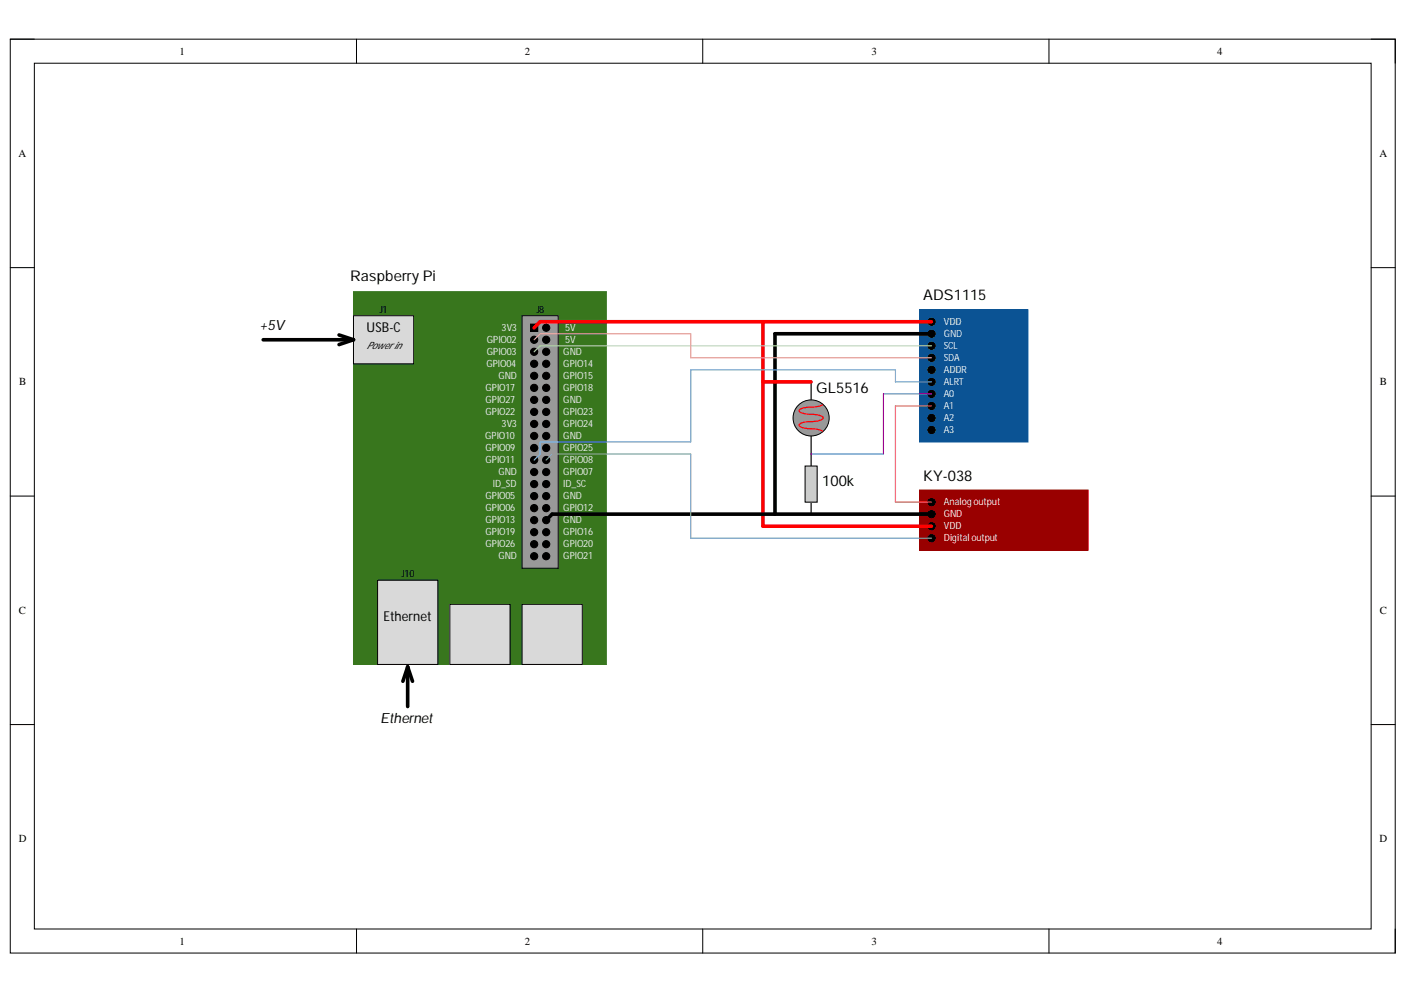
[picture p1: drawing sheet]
<svg xmlns="http://www.w3.org/2000/svg" width="297mm" height="210mm" viewBox="0 0 297 210" stroke-linecap="round" stroke-linejoin="round" font-family="sans-serif">
<path d="M2.2 8.3h292.4v193h-292.4z" fill="none" stroke="#000" stroke-width=".21"/>
<path d="M7.3 13.4h282.2v182.8h-282.2z" fill-rule="evenodd" fill="#fff"/>
<g fill="none" stroke="#000" stroke-width=".21">
<path d="M2.2 8.3h5.1M7.3 13.4h282.2v182.8h-282.2zM75.3 8.3v5M148.4 8.3v5M221.5 8.3v5.1M289.5 8.3h5.1v5.1M2.2 56.5h5.1M289.5 56.5h5.1M2.2 104.8h5.1M289.5 104.8h5.1M2.2 153h5.1M289.5 153h5.1"/>
<path d="M75.3 196.2v5.1M148.4 196.2v5.1M221.5 196.2v5.1M294.6 196.2v5.1"/>
</g>
<path d="M171.2 80.6v3.8M171.2 92.1v6.3M171.2 106v2.6" fill="none" stroke="#000" stroke-width=".25"/>
<path d="M74.6 61.6h53.4v78.7h-53.4z" fill-rule="evenodd" fill="#38761d"/>
<path d="M74.6 61.6h53.4v78.7h-53.4z" fill="none" stroke="#38761d" stroke-width=".21"/>
<path d="M110.2 66.7h7.6v53.3h-7.6z" fill-rule="evenodd" fill="#999"/>
<g fill="none" stroke="#000" stroke-width=".21">
<path d="M110.2 66.7h7.6v53.3h-7.6zM112 68.4h1.5v1.6h-1.5z"/>
<circle cx="112.8" cy="76.8" r=".76"/>
<circle cx="112.8" cy="74.3" r=".76"/>
<circle cx="112.8" cy="79.4" r=".76"/>
<circle cx="112.8" cy="71.8" r=".76"/>
<circle cx="115.3" cy="76.8" r=".76"/>
<circle cx="115.3" cy="74.3" r=".76"/>
<circle cx="115.3" cy="79.4" r=".76"/>
<circle cx="115.3" cy="71.8" r=".76"/>
<circle cx="115.3" cy="69.2" r=".76"/>
<circle cx="112.8" cy="84.4" r=".76"/>
<circle cx="112.8" cy="89.5" r=".76"/>
<circle cx="112.8" cy="87" r=".76"/>
<circle cx="112.8" cy="81.9" r=".76"/>
<circle cx="112.8" cy="99.7" r=".76"/>
<circle cx="112.8" cy="97.1" r=".76"/>
<circle cx="112.8" cy="94.6" r=".76"/>
<circle cx="112.8" cy="92.1" r=".76"/>
<circle cx="115.3" cy="84.4" r=".76"/>
<circle cx="115.3" cy="89.5" r=".76"/>
<circle cx="115.3" cy="87" r=".76"/>
<circle cx="115.3" cy="81.9" r=".76"/>
<circle cx="115.3" cy="99.7" r=".76"/>
<circle cx="115.3" cy="97.1" r=".76"/>
<circle cx="115.3" cy="94.6" r=".76"/>
<circle cx="115.3" cy="92.1" r=".76"/>
<circle cx="112.8" cy="117.5" r=".76"/>
<circle cx="112.8" cy="112.4" r=".76"/>
<circle cx="112.8" cy="109.8" r=".76"/>
<circle cx="112.8" cy="114.9" r=".76"/>
<circle cx="112.8" cy="104.8" r=".76"/>
<circle cx="112.8" cy="107.3" r=".76"/>
<circle cx="112.8" cy="102.2" r=".76"/>
<circle cx="115.3" cy="117.5" r=".76"/>
<circle cx="115.3" cy="112.4" r=".76"/>
<circle cx="115.3" cy="109.8" r=".76"/>
<circle cx="115.3" cy="114.9" r=".76"/>
<circle cx="115.3" cy="104.8" r=".76"/>
<circle cx="115.3" cy="107.3" r=".76"/>
<circle cx="115.3" cy="102.2" r=".76"/>
</g>
<g fill="#000">
<circle cx="112.8" cy="76.8" r=".76"/>
<circle cx="112.8" cy="74.3" r=".76"/>
<circle cx="112.8" cy="79.4" r=".76"/>
<circle cx="112.8" cy="71.8" r=".76"/>
<circle cx="115.3" cy="76.8" r=".76"/>
<circle cx="115.3" cy="74.3" r=".76"/>
<circle cx="115.3" cy="79.4" r=".76"/>
<circle cx="115.3" cy="71.8" r=".76"/>
<circle cx="115.3" cy="69.2" r=".76"/>
<circle cx="112.8" cy="84.4" r=".76"/>
<circle cx="112.8" cy="89.5" r=".76"/>
<circle cx="112.8" cy="87" r=".76"/>
<circle cx="112.8" cy="81.9" r=".76"/>
<circle cx="112.8" cy="99.7" r=".76"/>
<circle cx="112.8" cy="97.1" r=".76"/>
<circle cx="112.8" cy="94.6" r=".76"/>
<circle cx="112.8" cy="92.1" r=".76"/>
<circle cx="115.3" cy="84.4" r=".76"/>
<circle cx="115.3" cy="89.5" r=".76"/>
<circle cx="115.3" cy="87" r=".76"/>
<circle cx="115.3" cy="81.9" r=".76"/>
<circle cx="115.3" cy="99.7" r=".76"/>
<circle cx="115.3" cy="97.1" r=".76"/>
<circle cx="115.3" cy="94.6" r=".76"/>
<circle cx="115.3" cy="92.1" r=".76"/>
<circle cx="112.8" cy="117.5" r=".76"/>
<circle cx="112.8" cy="112.4" r=".76"/>
<circle cx="112.8" cy="109.8" r=".76"/>
<circle cx="112.8" cy="114.9" r=".76"/>
<circle cx="112.8" cy="104.8" r=".76"/>
<circle cx="112.8" cy="107.3" r=".76"/>
<circle cx="112.8" cy="102.2" r=".76"/>
<circle cx="115.3" cy="117.5" r=".76"/>
<circle cx="115.3" cy="112.4" r=".76"/>
<circle cx="115.3" cy="109.8" r=".76"/>
<circle cx="115.3" cy="114.9" r=".76"/>
<circle cx="115.3" cy="104.8" r=".76"/>
<circle cx="115.3" cy="107.3" r=".76"/>
<circle cx="115.3" cy="102.2" r=".76"/>
</g>
<path d="M112 68.4h1.5v1.6h-1.5z" fill-rule="evenodd" fill="#000"/>
<path d="M74.6 66.7h12.7v10.1h-12.7z" fill-rule="evenodd" fill="#d9d9d9"/>
<path d="M74.6 66.7h12.7v10.1h-12.7z" fill="none" stroke="#000" stroke-width=".21"/>
<path d="M79.7 122.5h12.7v17.8h-12.7z" fill-rule="evenodd" fill="#d9d9d9"/>
<path d="M79.7 122.5h12.7v17.8h-12.7z" fill="none" stroke="#000" stroke-width=".21"/>
<path d="M95 127.6h12.7v12.7h-12.7z" fill-rule="evenodd" fill="#d9d9d9"/>
<path d="M95 127.6h12.7v12.7h-12.7z" fill="none" stroke="#000" stroke-width=".21"/>
<path d="M110.2 127.6h12.7v12.7h-12.7z" fill-rule="evenodd" fill="#d9d9d9"/>
<path d="M110.2 127.6h12.7v12.7h-12.7z" fill="none" stroke="#000" stroke-width=".21"/>
<path d="M194.1 65.4h22.9v27.9h-22.9z" fill-rule="evenodd" fill="#0b5394"/>
<path d="M194.1 65.4h22.9v27.9h-22.9z" fill="none" stroke="#0b5394" stroke-width=".21"/>
<g fill="#000">
<circle cx="196.7" cy="67.9" r=".76"/>
<circle cx="196.7" cy="75.6" r=".76"/>
<circle cx="196.7" cy="70.5" r=".76"/>
<circle cx="196.7" cy="73" r=".76"/>
<circle cx="196.7" cy="78.1" r=".76"/>
<circle cx="196.7" cy="85.7" r=".76"/>
<circle cx="196.7" cy="90.8" r=".76"/>
<circle cx="196.7" cy="80.6" r=".76"/>
<circle cx="196.7" cy="88.3" r=".76"/>
<circle cx="196.7" cy="83.2" r=".76"/>
</g>
<g fill="none" stroke="#000" stroke-width=".21">
<circle cx="196.7" cy="67.9" r=".76"/>
<circle cx="196.7" cy="75.6" r=".76"/>
<circle cx="196.7" cy="70.5" r=".76"/>
<circle cx="196.7" cy="73" r=".76"/>
<circle cx="196.7" cy="78.1" r=".76"/>
<circle cx="196.7" cy="85.7" r=".76"/>
<circle cx="196.7" cy="90.8" r=".76"/>
<circle cx="196.7" cy="80.6" r=".76"/>
<circle cx="196.7" cy="88.3" r=".76"/>
<circle cx="196.7" cy="83.2" r=".76"/>
</g>
<path d="M194.1 103.5h35.6v12.7h-35.6z" fill-rule="evenodd" fill="#900"/>
<path d="M194.1 103.5h35.6v12.7h-35.6z" fill="none" stroke="#900" stroke-width=".21"/>
<g fill="#000">
<circle cx="196.7" cy="111.1" r=".76"/>
<circle cx="196.7" cy="108.6" r=".76"/>
<circle cx="196.7" cy="113.7" r=".76"/>
<circle cx="196.7" cy="106" r=".76"/>
</g>
<g fill="none" stroke="#000" stroke-width=".21">
<circle cx="196.7" cy="111.1" r=".76"/>
<circle cx="196.7" cy="108.6" r=".76"/>
<circle cx="196.7" cy="113.7" r=".76"/>
<circle cx="196.7" cy="106" r=".76"/>
</g>
<circle cx="171.2" cy="88.3" r="3.8" fill="#999"/>
<circle cx="171.2" cy="88.3" r="3.8" fill="none" stroke="#000" stroke-width=".21"/>
<path d="M171.2 86l-1.2 .1a1.36 1.36 0 0 0-1.3 .6 2.76 2.76 0 0 0 2.5 .8M171.2 89l-1.2 .1a1.36 1.36 0 0 0-1.3 .7 2.75 2.75 0 0 0 2.5 .7M171.2 87.5l1.3 .1a1.38 1.38 0 0 1 1.3 .7 2.73 2.73 0 0 1-2.6 .7M171.2 90.5l1.8 .2 .6 .4M173.6 85.5l-.6 .3-1.8 .2" fill="none" stroke="#f00" stroke-width=".25"/>
<path d="M170 98.4h2.5v7.6h-2.5z" fill-rule="evenodd" fill="#ccc"/>
<path d="M170 98.4h2.5v7.6h-2.5z" fill="none" stroke="#000" stroke-width=".21"/>
<path d="M161.1 67.9v43.2h35.6M196.7 67.9h-82.7l-1.2 1.3M161.1 80.6h10.1" fill="none" stroke="#f00" stroke-width=".76"/>
<path d="M55.6 71.7h19M71.6 70.7l3 1M74.6 71.7l-3 1.1M196.7 70.5h-33.1v38.1M196.7 108.6h-80.1l-1.3 1.2M86.1 140.8v8.4M86.1 140.8l-1 3.1M86.1 140.8l1 3.1" fill="none" stroke="#000" stroke-width=".76"/>
<path d="M196.7 83.2h-10.2v12.7h-15.3" fill="none" stroke="#90f" stroke-width=".25"/>
<path d="M196.7 85.7h-7.7v20.3h7.7" fill="none" stroke="#e69138" stroke-width=".25"/>
<path d="M196.7 73h-82.7l-1.2 1.3" fill="none" stroke="#b6d7a8" stroke-width=".25"/>
<path d="M112.8 71.7l1.2-1.2h31.8v5.1h50.9" fill="none" stroke="#ea9999" stroke-width=".25"/>
<path d="M115.3 97.1l1.3-1.2h29.2v17.8h50.9" fill="none" stroke="#76a5af" stroke-width=".25"/>
<path d="M196.7 80.6h-7.7v-2.5h-43.2v15.2h-31.8v2.6l-1.2 1.2" fill="none" stroke="#6d9eeb" stroke-width=".25"/>
<g font-size="3.1">
<text x="73.9" y="59.4">RaspberryPi</text>
<text x="194.9" y="63.4">ADS1115</text>
<text x="172.3" y="83">GL5516</text>
<text x="194.9" y="101.5">KY-038</text>
<text x="173.6" y="102.6">100k</text>
</g>
<g font-size="3">
<text x="54.8" y="69.7">+5V</text>
<text x="80.3" y="152.7">Ethernet</text>
</g>
<g font-size="2.9">
<text x="77.4" y="70.2">USB-C</text>
<text x="80.9" y="131.1">Ethernet</text>
</g>
<g font-size="2.3">
<text x="37.9" y="11.6">1</text>
<text x="110.8" y="11.6">2</text>
<text x="184" y="11.6">3</text>
<text x="257" y="11.6">4</text>
<text x="3.9" y="33.1">A</text>
<text x="291.2" y="33.1">A</text>
<text x="4.1" y="81.4">B</text>
<text x="291.3" y="81.4">B</text>
<text x="4" y="129.6">C</text>
<text x="291.3" y="129.6">C</text>
<text x="4" y="177.8">D</text>
<text x="291.2" y="177.8">D</text>
<text x="37.9" y="199.5">1</text>
<text x="110.8" y="199.5">2</text>
<text x="184" y="199.5">3</text>
<text x="257" y="199.5">4</text>
</g>
<g font-size="2.1">
<text x="80.2" y="66.1">J1</text>
<text x="113.3" y="66.1">J8</text>
<text x="77.4" y="73.7">Powerin</text>
<text x="84.8" y="121.9">J10</text>
</g>
<g font-size="2.1" fill="#efefef">
<text x="105.9" y="69.9">3V3</text>
<text x="119.3" y="69.9">5V</text>
<text x="199.3" y="68.6">VDD</text>
<text x="199.3" y="71.1">GND</text>
<text x="102.7" y="77.5">GPIO04</text>
<text x="102.8" y="72.4">GPIO02</text>
<text x="102.8" y="74.9">GPIO03</text>
<text x="118.9" y="74.9">GND</text>
<text x="118.9" y="77.5">GPIO14</text>
<text x="119.3" y="72.4">5V</text>
<text x="199.3" y="73.7">SCL</text>
<text x="199.3" y="76.2">SDA</text>
<text x="102.5" y="82.6">GPIO17</text>
<text x="105.2" y="80">GND</text>
<text x="118.9" y="80">GPIO15</text>
<text x="118.9" y="82.6">GPIO18</text>
<text x="199.3" y="78.7">ADDR</text>
<text x="199.3" y="81.4">ALRT</text>
<text x="199.3" y="83.9">A0</text>
<text x="102.5" y="85.2">GPIO27</text>
<text x="102.5" y="87.7">GPIO22</text>
<text x="118.9" y="85.2">GND</text>
<text x="118.9" y="87.7">GPIO23</text>
<text x="199.3" y="86.4">A1</text>
<text x="199.3" y="89">A2</text>
<text x="102.4" y="92.8">GPIO10</text>
<text x="102.5" y="95.3">GPIO09</text>
<text x="105.9" y="90.2">3V3</text>
<text x="118.9" y="90.2">GPIO24</text>
<text x="118.9" y="92.8">GND</text>
<text x="118.9" y="95.3">GPIO25</text>
<text x="199.3" y="91.5">A3</text>
<text x="102.5" y="97.8">GPIO11</text>
<text x="105.2" y="100.4">GND</text>
<text x="118.9" y="97.8">GPIO08</text>
<text x="118.9" y="100.4">GPIO07</text>
<text x="102.5" y="105.4">GPIO05</text>
<text x="102.5" y="108">GPIO06</text>
<text x="104" y="102.9">ID_SD</text>
<text x="118.9" y="102.9">ID_SC</text>
<text x="118.9" y="105.4">GND</text>
<text x="118.9" y="108">GPIO12</text>
<text x="199.3" y="106.7">Analogoutput</text>
<text x="102.5" y="110.5">GPIO13</text>
<text x="102.5" y="113">GPIO19</text>
<text x="118.9" y="110.5">GND</text>
<text x="118.9" y="113">GPIO16</text>
<text x="199.3" y="109.2">GND</text>
<text x="199.3" y="111.8">VDD</text>
<text x="102.5" y="115.6">GPIO26</text>
<text x="105.2" y="118.1">GND</text>
<text x="118.9" y="115.6">GPIO20</text>
<text x="118.9" y="118.1">GPIO21</text>
<text x="199.3" y="114.3">Digitaloutput</text>
</g>
</svg>
